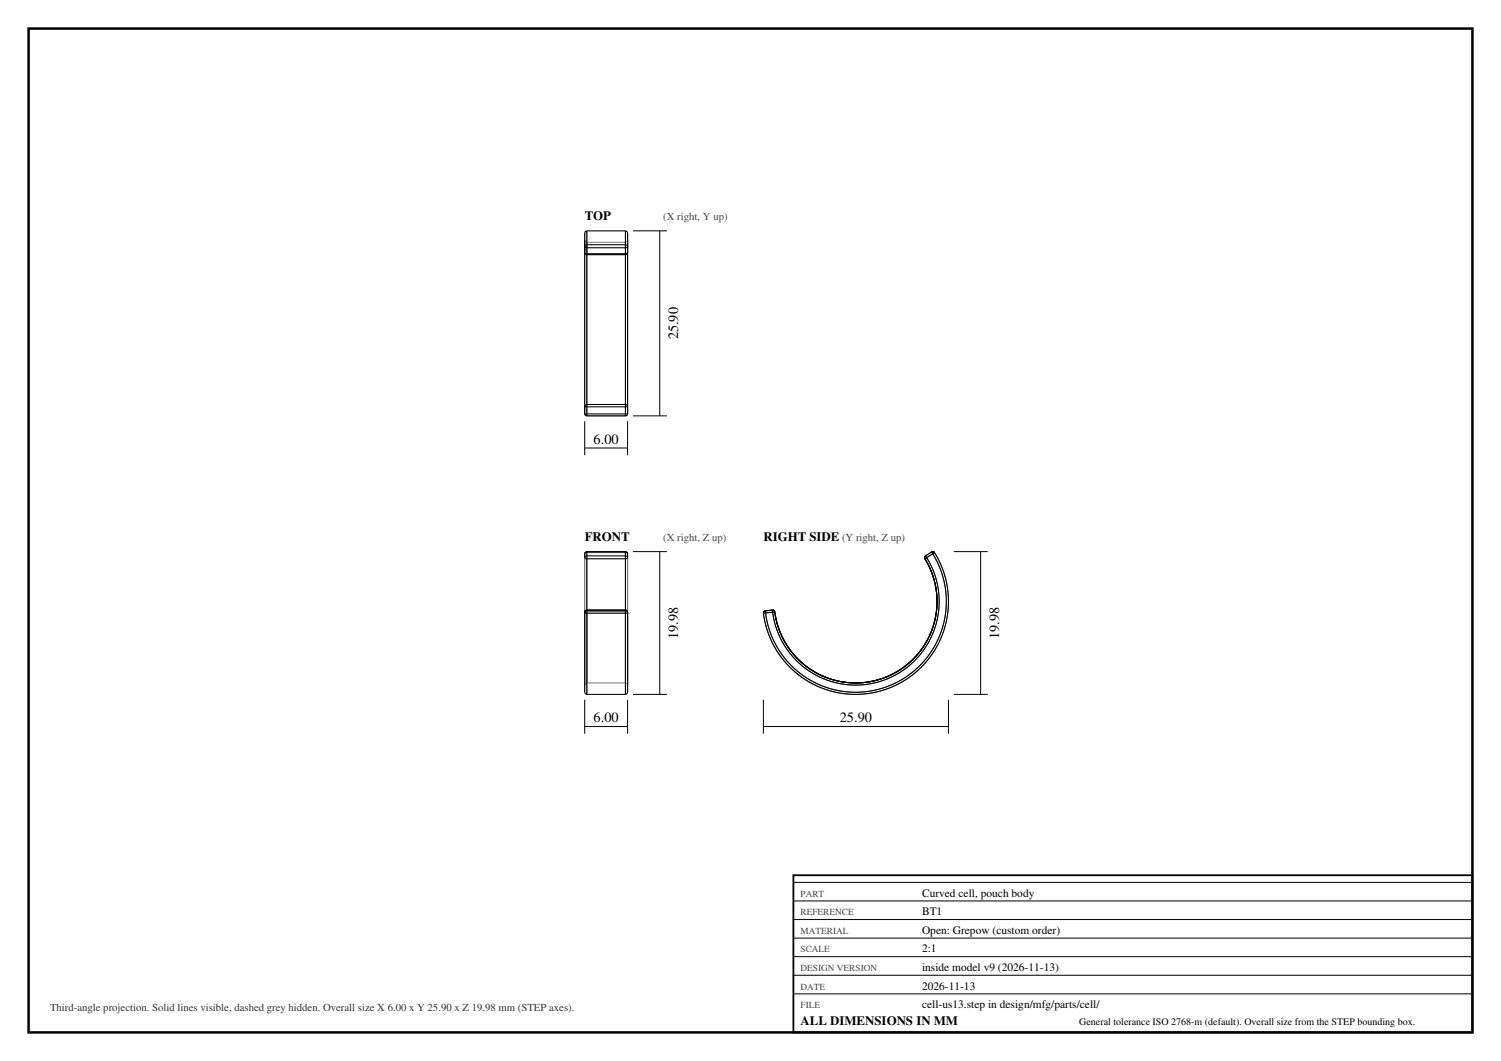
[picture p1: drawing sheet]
<svg xmlns="http://www.w3.org/2000/svg" width="420mm" height="297mm" viewBox="0 0 420 297" stroke-linecap="round" stroke-linejoin="round" font-family="sans-serif">
<path d="M8 8h404v281h-404z" fill="none" stroke="#000" stroke-width=".7" stroke-linecap="butt"/>
<g fill="none" stroke="#777" stroke-width=".28">
<path d="M163.6 65.2v48.6M163.6 70.7l.2 .4 .4 .1M164.2 67.8l-.4-.2-.2-.4v1.8M164.2 67.8h10.8M164.2 71.2h10.8M164.2 67.8v3.4M164.2 64.6v51.8M175 67.8v3.4M175 64.6v51.8M175.6 69v1.8l-.6 .4M175.6 65.2v48.6M175.6 67.2l-.2 .4-.4 .2"/>
<path d="M163.6 115.8l.2 .4 .4 .2M164.2 116.4h10.8M164.2 116.4h.1M175 116.4h.1M175.6 115.8l-.2 .4-.4 .2M163.6 156.1v35.7M164.2 154.7l-.6 .3v38.8M164.2 154.7v39.7M164.2 154.4v.3M164.2 154.7h10.8M175 154.7l.6 .3v38.8M175 154.4v.3"/>
<path d="M175 154.7v39.7M175.6 156.1v35.7l-.2-.4-.4-.2M259.3 156.1a23.4 23.4 0 0 1-12.1 34.3 23.4 23.4 0 0 1-31-19M259.3 156.1l-.5 .3M261 155l-.3-.5-1.7 1.1 .3 .5M261 155l.5-.3a26 26 0 0 1-13.4 38.2 26 26 0 0 1-34.5-21.2M261 155l-1.7 1.1M261 155a25.4 25.4 0 0 1-13.1 37.3 25.4 25.4 0 0 1-33.7-20.7M164.2 171.3l-.6 .1v20.4M164.2 171.3h10.8M164.2 171.3v-.5v20.4M164.2 171.3v19.9"/>
<path d="M175 171.3v-.5v20.4M175 171.3v19.9M175 171.3l.6 .1M214.2 171.6l-.1-.6-.4 .2-.1 .5M214.2 171.6l-.6 .1M216.1 170.8l.1 .6M216.2 171.4l-2 .2M216.8 171.3l-.6 .1M164.2 191.2h10.8M164.2 191.2l-.4 .2-.2 .4"/>
</g>
<g fill="none" stroke="#000" stroke-width=".3">
<path d="M163.6 67.2v3.5M163.6 69v44.8M163.6 69v1.7M163.6 70.7l.6 .3M163.6 69l.6 .4M163.6 70.7l.2 .4 .4 .2M164.2 64.6l-.4 .2-.2 .4v3.8M164.2 71.3v41.9M164.2 71h10.8M164.2 71v.3M164.2 69.4h10.8M164.2 69.4v1.6"/>
<path d="M164.2 68.5l-.4 .2-.2 .3M164.2 64.6v3.9M164.2 68.5v.9M164.2 68.5h10.8M164.2 71.3h10.8M164.2 64.6h10.8M175 64.6l.4 .2 .2 .4v3.8M175 71.3v41.9M175 71v.3M175 69.4v1.6M175 68.5v.9M175 68.5l.4 .2 .2 .3"/>
<path d="M175 64.6v3.9M175.6 69v-1.8v46.6M175.6 69v1.7M175.6 70.7l-.6 .3M175.6 69l-.6 .4M175.6 70.7l-.2 .4-.4 .2M163.6 113.8v2M163.6 113.8l.6 .1M163.6 115.8l.6 .1M163.6 115.8l.2 .4 .4 .2M164.2 113.2h10.8M164.2 113.2l-.4 .2-.2 .4"/>
<path d="M164.2 113.2v.7M164.2 113.9h10.8M164.2 115.9h10.8M164.2 113.9v2M164.2 115.9v.5M164.2 116.4h10.8M175 113.2v.7M175 113.2l.4 .2 .2 .4M175 113.9v2M175 115.9v.5M175.6 113.8v2M175.6 113.8l-.6 .1"/>
<path d="M175.6 115.8l-.6 .1M175.6 115.8l-.2 .4-.4 .2M163.6 155v1.1M163.6 156.1l.6 .3M164.2 156.4h10.8M164.2 156.4v14.4M164.2 155.6h10.8M164.2 155.6v.8M164.2 155.6l-.4 .1-.2 .4M164.2 154.5h10.8M164.2 154.5v1.1M164.2 154.5l-.4 .1-.2 .4"/>
<path d="M164.2 154.4v.1M164.2 154.4h10.8M164.2 154.4l-.4 .2-.2 .4M175 156.4v14.4M175 155.6v.8M175 155.6l.4 .1 .2 .4M175 154.5v1.1M175 154.5l.4 .1 .2 .4M175 154.4v.1M175 154.4l.4 .2 .2 .4M175.6 155v1.1M175.6 156.1l-.6 .3"/>
<path d="M258.8 156.4a22.8 22.8 0 0 1-11.8 33.5 22.8 22.8 0 0 1-30.2-18.6M259 155.6l-.3 .4 .1 .4M259 155.6l.3 .5M259.3 156.1l-.5 .3M259.3 156.1a23.4 23.4 0 0 1-12.1 34.3 23.4 23.4 0 0 1-31-19M260.7 154.5l-1.7 1.1M260.7 154.5l.4-.1 .4 .3M260.7 154.5l.3 .5M261 155a25.4 25.4 0 0 1-13.1 37.3 25.4 25.4 0 0 1-33.7-20.7M261 155l-1.7 1.1M261.5 154.7a26 26 0 0 1-13.4 38.2 26 26 0 0 1-34.5-21.2M261.5 154.7l-.5 .3"/>
<path d="M163.6 171.6v22.2l.2 .4 .4 .2M163.6 171.6l.6 .1M164.2 170.8l-.5 .2-.1 .6M164.2 170.8h.1M164.2 170.8h10.8M164.2 171h10.8M164.2 170.8v.2M164.2 171l-.4 .2-.2 .4M164.2 171.7v22.7M164.2 171.7h10.8M164.2 171v.7M175 170.8h.1"/>
<path d="M175 170.8l.4 .2 .2 .4M175 170.8v.2M175 171l.4 .2 .2 .4M175 171v.7M175 171.7v22.7M175.6 171.4v20.4M175.6 171.4v.2M175.6 171.6v22.2l-.2 .4-.4 .2M175.6 171.6l-.6 .1M214.1 171l-.4 .2-.1 .5M214.1 171l.1 .6M214.2 171.6l-.6 .1"/>
<path d="M216.1 170.8l.5 .1 .2 .4M216.1 170.8l-2 .2M216.1 170.8l.1 .6M216.2 171.4l-2 .2M216.8 171.3l-.6 .1M164.2 194.4h10.8"/>
</g>
<g fill="none" stroke="#000" stroke-width=".28">
<path d="M177.1 64.6h9.5M184.6 64.6v51.8M163.6 117.9v9.5M175.6 117.9v9.5M177.1 116.4h9.5M163.6 125.4h12M177.1 154.4h9.5M184.6 154.4v40M266.9 154.4h9.5M274.4 154.4v40M163.6 195.9v9.5M175.6 195.9v9.5"/>
<path d="M177.1 194.4h9.5M213.6 195.9v9.5M265.4 195.9v9.5M266.9 194.4h9.5M163.6 203.4h12M213.6 203.4h51.8M222 247h190M222 252.2h190M222 257.4h190M222 262.6h190M222 267.8h190M222 273h190"/>
<path d="M222 278.2h190"/>
</g>
<path d="M222 245h190v44h-190z" fill="none" stroke="#000" stroke-width=".5"/>
<g font-size="4">
<text x="189.8" y="95" transform="rotate(-90 189.8 95)">25.90</text>
<text x="166.1" y="124.2">6.00</text>
<text x="189.8" y="178.9" transform="rotate(-90 189.8 178.9)">19.98</text>
<text x="279.6" y="178.9" transform="rotate(-90 279.6 178.9)">19.98</text>
<text x="166.1" y="202.2">6.00</text>
<text x="235" y="202.2">25.90</text>
</g>
<g font-size="3.6">
<text x="163.6" y="61.6">TOP</text>
<text x="163.6" y="151.4">FRONT</text>
<text x="213.6" y="151.4">RIGHT SIDE</text>
<text x="224" y="286.8">ALL DIMENSIONS IN MM</text>
</g>
<g font-size="3.2">
<text x="258" y="251">Curved cell, pouch body</text>
<text x="258" y="256.2">BT1</text>
<text x="258" y="261.4">Open: Grepow (custom order)</text>
<text x="258" y="266.6">2:1</text>
<text x="258" y="271.8">inside model v9 (2026-11-13)</text>
<text x="258" y="277">2026-11-13</text>
<text x="258" y="282.2">cell-us13.step in design/mfg/parts/cell/</text>
</g>
<g font-size="3" fill="#444">
<text x="185.6" y="61.6">(X right, Y up)</text>
<text x="185.6" y="151.4">(X right, Z up)</text>
<text x="235.6" y="151.4">(Y right, Z up)</text>
</g>
<text font-size="3" fill="#333" x="14" y="283">Third-angle projection. Solid lines visible, dashed grey hidden. Overall size X 6.00 x Y 25.90 x Z 19.98 mm (STEP axes).</text>
<text font-size="2.8" x="302" y="286.8">General tolerance ISO 2768-m (default). Overall size from the STEP bounding box.</text>
<g font-size="2.6" fill="#444">
<text x="224" y="251">PART</text>
<text x="224" y="256.2">REFERENCE</text>
<text x="224" y="261.4">MATERIAL</text>
<text x="224" y="266.6">SCALE</text>
<text x="224" y="271.8">DESIGN VERSION</text>
<text x="224" y="277">DATE</text>
<text x="224" y="282.2">FILE</text>
</g>
</svg>
